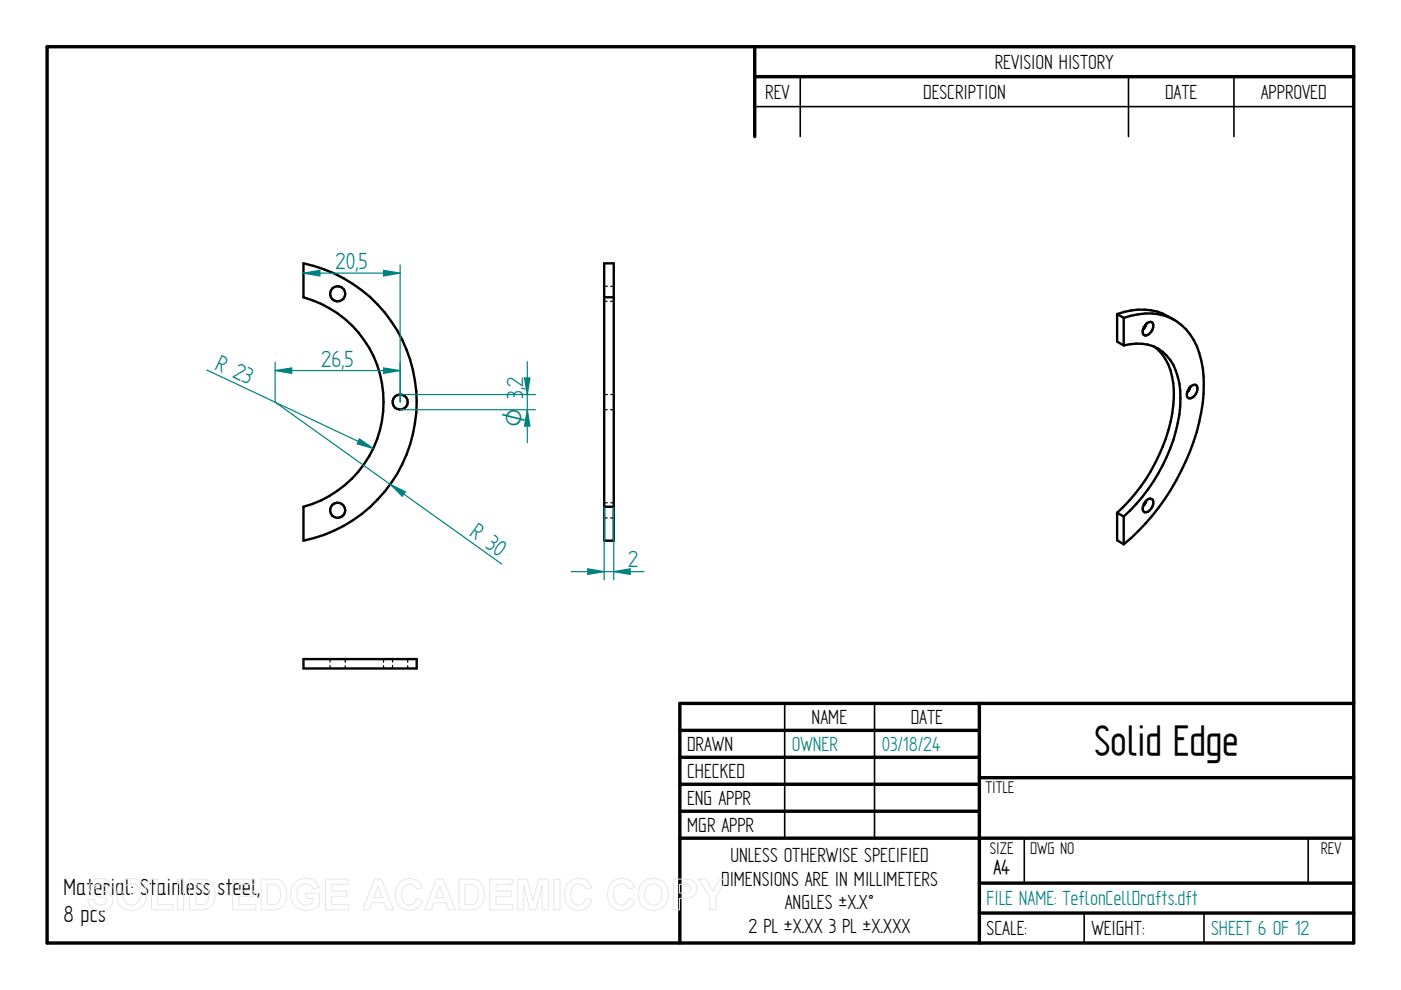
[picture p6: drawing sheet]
<svg xmlns="http://www.w3.org/2000/svg" width="297mm" height="210mm" viewBox="0 0 297 210" stroke-linecap="round" stroke-linejoin="round" font-family="sans-serif">
<g fill="none" stroke="#000" stroke-width=".72">
<path d="M10 9.9h277v190h-277zM160 9.9v19.1M160 16.3h127M144.1 154.9h63.5M207.6 149.1v50.8M287 149.1h-142.9v50.8M144.1 160.6h63.5M144.1 166.3h63.5M144.1 172h63.5M144.1 177.7h142.9M207.6 164.9h79.4M207.6 187.2h79.4"/>
<path d="M207.6 193.6h79.4"/>
</g>
<path d="M169.7 16.3v12.7M239.3 16.3v12.7M261.6 16.3v12.7M160 22.6h127M166.4 149.1v28.6M185.4 149.1v28.6M217.2 177.8v9.4M277.4 177.8v9.4M229.9 193.6v6.3M255.3 193.6v6.3" fill="none" stroke="#000" stroke-width=".34"/>
<g fill="none" stroke="#000" stroke-width=".51">
<path d="M64.3 55.8a30 30 0 0 1 24 29.4 30 30 0 0 1-24 29.4v-7.2a23 23 0 0 0 17-22.2 23 23 0 0 0-17-22.2zM128.1 55.8h2v58.8h-2zM128.1 63h2M236.9 66.6a13 13 0 0 1 17.4 8.2 28 28 0 0 1 0 14.7 49 49 0 0 1-16.1 25.9M236.9 66.6v5.8l1.3 .8M236.9 66.6l1.3 .8M238.2 67.4a13.5 13.5 0 0 1 10 0M238.2 67.4v5.8M238.2 73.2a8.7 8.7 0 0 1 9.9 3.1 15.1 15.1 0 0 1 2.1 9.8 37 37 0 0 1-12 23.4M243.1 68.6l-.8 1.3M243.2 68.5a.78 .78 0 0 1 1-.2 .78 .78 0 0 1 .3 1 2.05 2.05 0 0 1-1.8 1.8 1.42 1.42 0 0 1 .1-2.2zM244.8 73.5a11.7 11.7 0 0 1 4.1 9.3 34.8 34.8 0 0 1-8.2 21.9l-2.5 2.8-1.3 1.2"/>
<path d="M252.4 82l-.7 1.3M252.5 81.9a.78 .78 0 0 1 1.1-.3 .78 .78 0 0 1 .3 1 1.96 1.96 0 0 1-1.8 1.9 .92 .92 0 0 1-.4-1.4zM128.1 107.4h2M236.9 108.7v5.9l1.3 .8M236.9 108.7l1.3 .8M238.2 109.5v5.9M243.1 106.1l-.8 1.3M243.2 106a.82 .82 0 0 1 1.2 0 2.11 2.11 0 0 1-1.7 2.6 1.46 1.46 0 0 1 .1-2.2zM64.3 139.7h24v2h-24z"/>
<circle cx="71.6" cy="62.3" r="1.6"/>
<circle cx="84.8" cy="85.2" r="1.6"/>
<circle cx="71.6" cy="108.2" r="1.59"/>
</g>
<g fill="none" stroke="#000" stroke-width=".25">
<path d="M128.1 63.9h.6M128.1 60.7h.7M129.5 63.9h.6M129.5 60.7h.6M128.1 86.9h.6M128.1 83.7h.7M129.5 86.9h.6M129.5 83.7h.6M128.1 109.8h.6M128.1 106.6h.7M129.5 109.8h.6M129.5 106.6h.6"/>
<path d="M70 139.7v.7M73.2 139.7v.7M81.3 139.7v.7M83.2 139.7v.7M86.4 139.7v.7M70 141.1v.6M73.2 141.1v.6M81.3 141.1v.6M83.2 141.1v.6M86.4 141.1v.6"/>
</g>
<path d="M43.9 78.4l35.2 16.7M76.2 93l2.9 2.1-3.4-1z" fill="none" stroke="#008080" stroke-width=".25"/>
<path d="M76.2 93l2.9 2.1-3.4-1z" fill="#008080"/>
<path d="M58.3 85.3l48.1 34.3M82.8 102.7l3.1 1.6-.6 .9z" fill="none" stroke="#008080" stroke-width=".25"/>
<path d="M82.8 102.7l3.1 1.6-.6 .9z" fill="#008080"/>
<path d="M84.8 86.9h28.7M84.8 83.7h28.7M111.8 86.9l.5 3.4h-1.1z" fill="none" stroke="#008080" stroke-width=".25"/>
<path d="M111.8 86.9l.5 3.4h-1.1z" fill="#008080"/>
<path d="M111.2 80.1h1.1l-.5 3.6z" fill="none" stroke="#008080" stroke-width=".25"/>
<path d="M111.2 80.1h1.1l-.5 3.6z" fill="#008080"/>
<path d="M58.3 76.8v8.5M81.3 78l3.5 .6-3.5 .6zM84.8 76.8v8.5M111.8 76.7v17.2" fill="none" stroke="#008080" stroke-width=".25"/>
<path d="M81.3 78l3.5 .6-3.5 .6z" fill="#008080"/>
<path d="M58.3 78.6l3.5-.6v1.2z" fill="none" stroke="#008080" stroke-width=".25"/>
<path d="M58.3 78.6l3.5-.6v1.2z" fill="#008080"/>
<path d="M81.3 57.3l3.5 .6-3.5 .6zM84.8 56.2v29.1M58.3 78.6h26.5" fill="none" stroke="#008080" stroke-width=".25"/>
<path d="M81.3 57.3l3.5 .6-3.5 .6z" fill="#008080"/>
<path d="M64.3 57.9l3.5-.6v1.2z" fill="none" stroke="#008080" stroke-width=".25"/>
<path d="M64.3 57.9l3.5-.6v1.2z" fill="#008080"/>
<path d="M64.3 57.9h20.5M128.1 107.4v15.5M130.1 107.4v15.5M124.6 120.6l3.5 .6-3.5 .6z" fill="none" stroke="#008080" stroke-width=".25"/>
<path d="M124.6 120.6l3.5 .6-3.5 .6z" fill="#008080"/>
<path d="M130.1 121.2l3.5-.6v1.2z" fill="none" stroke="#008080" stroke-width=".25"/>
<path d="M130.1 121.2l3.5-.6v1.2z" fill="#008080"/>
<path d="M121.1 121.2h15.5" fill="none" stroke="#008080" stroke-width=".25"/>
<g fill="none" stroke="#e6e6e6" stroke-width=".21">
<path d="M19.3 186.9a3.1 3.1 0 0 1 4 .2l.4 1.2h-1.3a1.29 1.29 0 0 0-1-.9 1.29 1.29 0 0 0-1.2 .5l.1 .5 .4 .2a4.8 4.8 0 0 1 2.9 1.4 2.1 2.1 0 0 1-.2 2.3 2.1 2.1 0 0 1-2.1 .7 2.35 2.35 0 0 1-2.7-2.2l1.3-.1a1.41 1.41 0 0 0 1.2 1.2 1.41 1.41 0 0 0 1.5-.9 1.28 1.28 0 0 0-1.3-.9 2.4 2.4 0 0 1-2.4-2l.1-.6zM25.8 186.9a3.3 3.3 0 0 1 3.8-.2 3.3 3.3 0 0 1 1.4 3.6 3.2 3.2 0 0 1-3.6 2.7 3.2 3.2 0 0 1-2.6-3.8 3.1 3.1 0 0 1 1-2.3zM26.6 188a1.87 1.87 0 0 1 2.2-.4 1.87 1.87 0 0 1 1 2 1.88 1.88 0 0 1-1.9 2.3 1.88 1.88 0 0 1-1.8-2.3l.1-.8zM32.1 186.4h1.3v5.4h3.3v1.1h-4.6zM37.6 186.4h1.3v6.5h-1.3zM40.2 186.4h2.4a2.79 2.79 0 0 1 3 3.3 2.8 2.8 0 0 1-2.9 3.2h-2.5zM41.5 187.5a2.64 2.64 0 0 1 2.4 .5 3.3 3.3 0 0 1-.2 3.6l-.9 .2h-1.3zM49.3 186.4h4.8v1.1h-3.5v1.4h3.2v1.1h-3.2v1.8h3.6v1.1h-4.9zM55.4 186.4h2.3a2.79 2.79 0 0 1 3.1 3.3 2.8 2.8 0 0 1-3 3.2h-2.4zM56.7 187.5a2.64 2.64 0 0 1 2.4 .5 3.3 3.3 0 0 1-.3 3.6l-.8 .2h-1.3zM62.4 187.2a3.4 3.4 0 0 1 4.9 .2l.4 .8-1.3 .2a1.83 1.83 0 0 0-2.2-.9 1.83 1.83 0 0 0-1.3 2.1 2.02 2.02 0 0 0 1.1 2.1 2.02 2.02 0 0 0 2.4-.4v-.8h-1.5v-1.1h2.8v2.6a3.6 3.6 0 0 1-5.8-1 4 4 0 0 1 .5-3.8zM69 186.4h4.8v1.1h-3.5v1.4h3.2v1.1h-3.2v1.8h3.6v1.1h-4.9z"/>
<path d="M79.4 186.4h1.5l2.5 6.5h-1.4l-.6-1.5h-2.5l-.6 1.5h-1.4zM80.1 187.9l.9 2.4h-1.8zM84.7 187.2a2.86 2.86 0 0 1 4.8 1l-1.2 .3a1.58 1.58 0 0 0-1.9-1.1 1.58 1.58 0 0 0-1.2 1.8 2.19 2.19 0 0 0 1.2 2.7 1.54 1.54 0 0 0 1.9-1.4l1.3 .4a2.92 2.92 0 0 1-3.4 2.1 2.92 2.92 0 0 1-2.3-3.3l.2-1.5zM92.5 186.4h1.5l2.6 6.5h-1.5l-.5-1.5h-2.6l-.6 1.5h-1.4zM93.3 187.9l.8 2.4h-1.7zM97.3 186.4h2.3a2.79 2.79 0 0 1 3.1 3.3 2.8 2.8 0 0 1-3 3.2h-2.4zM98.6 187.5a2.64 2.64 0 0 1 2.4 .5 3.3 3.3 0 0 1-.3 3.6l-.8 .2h-1.3zM103.8 186.4h4.8v1.1h-3.4v1.4h3.2v1.1h-3.2v1.8h3.6v1.1h-5zM109.8 186.4h2l1.2 4.4 1.2-4.4h2v6.5h-1.2l-.1-5.2-1.3 5.2h-1.3l-1.3-5.2v5.2h-1.2zM117.4 186.4h1.3v6.5h-1.3zM120.5 187.2a2.86 2.86 0 0 1 4.9 1l-1.3 .3a1.58 1.58 0 0 0-1.8-1.1 1.58 1.58 0 0 0-1.3 1.8 2.19 2.19 0 0 0 1.3 2.7 1.54 1.54 0 0 0 1.9-1.4l1.2 .4a2.92 2.92 0 0 1-3.4 2.1 2.92 2.92 0 0 1-2.3-3.3l.2-1.5zM129.6 187.2a2.86 2.86 0 0 1 4.9 1l-1.3 .3a1.58 1.58 0 0 0-1.8-1.1 1.58 1.58 0 0 0-1.3 1.8 2.19 2.19 0 0 0 1.3 2.7 1.54 1.54 0 0 0 1.9-1.4l1.2 .4a2.92 2.92 0 0 1-3.4 2.1 2.92 2.92 0 0 1-2.3-3.3l.2-1.5z"/>
<path d="M136.5 186.9a3.3 3.3 0 0 1 3.7-.2 3.3 3.3 0 0 1 1.5 3.6 3.2 3.2 0 0 1-3.7 2.7 3.2 3.2 0 0 1-2.6-3.8 3.1 3.1 0 0 1 1.1-2.3zM137.2 188a1.87 1.87 0 0 1 2.2-.4 1.87 1.87 0 0 1 1 2 1.88 1.88 0 0 1-1.9 2.3 1.88 1.88 0 0 1-1.8-2.3l.1-.8zM142.7 186.4h2.1a2.49 2.49 0 0 1 2.7 1 2.11 2.11 0 0 1-.1 2.2 2.11 2.11 0 0 1-2.1 .8l-1.2 .1v2.4h-1.4zM144.1 187.5h.6a1.28 1.28 0 0 1 1.7 .9 1.21 1.21 0 0 1-1.6 1h-.7zM148.1 186.4h1.5l1.6 2.6 1.5-2.6h1.5l-2.4 3.8v2.7h-1.3v-2.7z"/>
</g>
<text font-size="10.1" x="232" y="160.1">Solid Edge</text>
<g font-size="5.6" fill="#008080">
<text x="71.2" y="57.1">20,5</text>
<text x="68.1" y="77.7">26,5</text>
<text x="45.3" y="78.1" transform="rotate(25 45.3 78.1)">R 23</text>
<text x="110.9" y="84.5" transform="rotate(-90 110.9 84.5)">3,2</text>
<text x="99.4" y="113.5" transform="rotate(35 99.4 113.5)">R 30</text>
<text x="133.2" y="120.3">2</text>
</g>
<g font-size="5.6">
<text x="13.5" y="189.8">Material: Stainless steel,</text>
<text x="13.5" y="195.6">8 pcs</text>
</g>
<text font-size="5.4" fill="#008080" x="110.9" y="90.6" transform="rotate(-90 110.9 90.6)">O</text>
<g font-size="4.9">
<text x="210.9" y="14.6">REVISION HISTORY</text>
<text x="162.2" y="20.9">REV</text>
<text x="195.7" y="20.9">DESCRIPTION</text>
<text x="247" y="20.9">DATE</text>
<text x="267.3" y="20.9">APPROVED</text>
<text x="172.1" y="153.5">NAME</text>
<text x="193.1" y="153.5">DATE</text>
<text x="145.7" y="159.2">DRAWN</text>
<text x="145.7" y="164.9">CHECKED</text>
<text x="145.7" y="170.6">ENG APPR</text>
<text x="145.7" y="176.3">MGR APPR</text>
<text x="154.9" y="182.8">UNLESS OTHERWISE SPECIFIED</text>
<text x="152.9" y="187.8">DIMENSIONS ARE IN MILLIMETERS</text>
<text x="158.7" y="197.7">2 PL ±X.XX 3 PL ±X.XXX</text>
<text x="166.4" y="192.8">ANGLES ±X.X°</text>
<text x="209.2" y="198.2">SCALE:</text>
<text x="231.4" y="198.2">WEIGHT:</text>
</g>
<g font-size="4.9" fill="#008080">
<text x="167.9" y="159.2">OWNER</text>
<text x="186.9" y="159.2">03/18/24</text>
<text x="209.2" y="191.9">FILE NAME: TeflonCellDrafts.dft</text>
<text x="256.8" y="198.3">SHEET 6 OF 12</text>
</g>
<text font-size="4.8" x="210.6" y="185.2">A4</text>
<g font-size="4.1">
<text x="208.9" y="168.1">TITLE</text>
<text x="209.8" y="181">SIZE</text>
<text x="218.4" y="181">DWG NO</text>
<text x="280" y="181">REV</text>
</g>
</svg>
